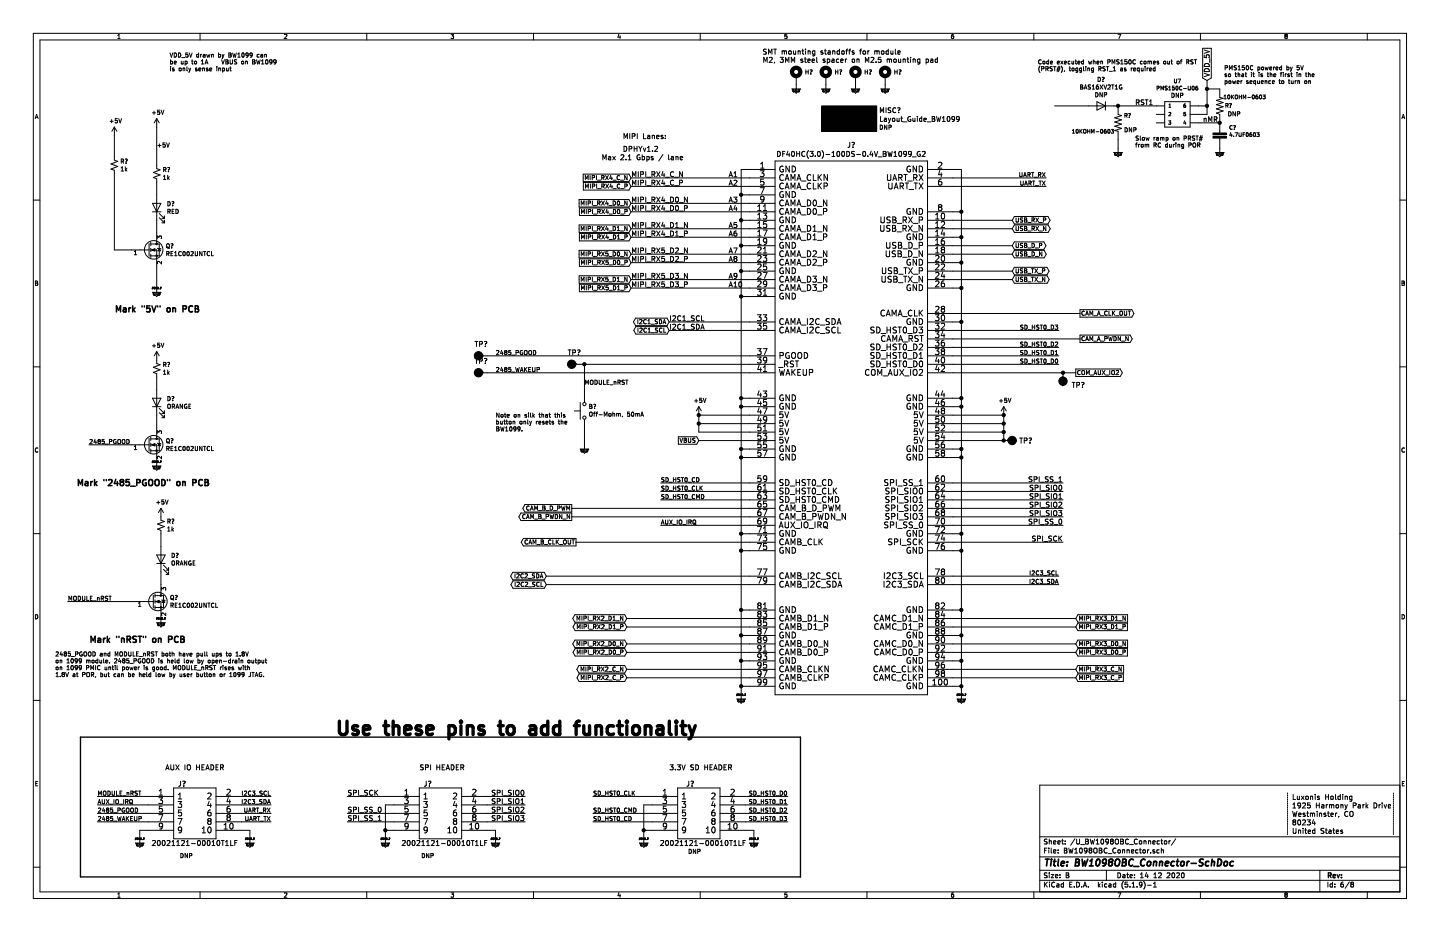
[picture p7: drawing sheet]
EESchema Schematic File Version 4
EELAYER 30 0
EELAYER END
$Descr B 17000 11000
encoding utf-8
Sheet 6 8
Title "BW1098OBC_Connector-SchDoc"
Date "14 12 2020"
Rev ""
Comp ""
Comment1 ""
Comment2 ""
Comment3 ""
Comment4 ""
$EndDescr
Wire Notes Line
	16450 9850 16450 9350
Text Notes 2000 850  0    50   ~ 0
VDD_5V drawn by BW1099 can \nbe up to 1A    VBUS on BW1099 \nis only sense input
$Comp
L Diode:BAS16W D?
U 1 1
P 13000 1250
F 0 "D?" H 13000 943 50  0000 C CNN
F 1 "BAS16XV2T1G" H 13000 1034 50  0000 C CNN
F 2 "" H 13000 1075 50  0001 C CNN
F 3 "" H 13000 1250 50  0001 C CNN
F 4 "DNP" H 13000 1125 50  0000 C CNN "Population"
	1    13000 1250
	-1   0    0    1   
$EndComp
Wire Wire Line
	12850 1250 12450 1250
Text Label 13400 1250 0    58   ~ 0
RST1
$Comp
L BW1098OBC_TopLevel-rescue:10KOHM-0603-1_10W-1%-SparkFun-Resistors R?
U 1 1
P 13200 1450
F 0 "R?" V 13113 1518 45  0000 L CNN
F 1 "10KOHM-0603" V 13300 900 45  0000 L CNN
F 2 "0603" H 13200 1600 20  0001 C CNN
F 3 "" H 13200 1450 60  0001 C CNN
F 4 "RES-00824" V 13284 1518 60  0001 L CNN "Field4"
F 5 "DNP" V 13284 1518 50  0000 L CNN "Population"
	1    13200 1450
	0    1    1    0   
$EndComp
Wire Wire Line
	13150 1250 13200 1250
Connection ~ 13200 1250
Wire Wire Line
	13200 1250 13650 1250
$Comp
L power:GND #GND_?
U 1 1
P 13200 1750
F 0 "#GND_?" H 13200 1750 20  0001 C CNN
F 1 "GND" H 13200 1680 30  0000 C CNN
F 2 "" H 13200 1750 70  0000 C CNN
F 3 "" H 13200 1750 70  0000 C CNN
	1    13200 1750
	1    0    0    -1  
$EndComp
$Comp
L power:GND #GND_?
U 1 1
P 14400 1750
F 0 "#GND_?" H 14400 1750 20  0001 C CNN
F 1 "GND" H 14400 1680 30  0000 C CNN
F 2 "" H 14400 1750 70  0000 C CNN
F 3 "" H 14400 1750 70  0000 C CNN
	1    14400 1750
	1    0    0    -1  
$EndComp
$Comp
L BW1098OBC_TopLevel-rescue:4.7UF0603-SparkFun-Capacitors C?
U 1 1
P 14400 1650
AR Path="/600874DE" Ref="C?"  Part="1" 
AR Path="/5FD7EFCD/600874DE" Ref="C?"  Part="1" 
F 0 "C?" H 14508 1795 45  0000 L CNN
F 1 "4.7UF0603" H 14508 1711 45  0000 L CNN
F 2 "0603" H 14400 1900 20  0001 C CNN
F 3 "" H 14400 1650 50  0001 C CNN
F 4 "CAP-08280" H 14508 1616 60  0001 L CNN "Field4"
	1    14400 1650
	1    0    0    -1  
$EndComp
Wire Wire Line
	14400 1450 14150 1450
$Comp
L BW1098OBC_TopLevel-rescue:PMS150C-U06-depthAI_sch U7
U 1 1
P 13900 1350
F 0 "U7" H 13900 1744 45  0000 C CNN
F 1 "PMS150C-U06" H 13900 1660 45  0000 C CNN
F 2 "" H 13900 1650 20  0001 C CNN
F 3 "" H 13900 1350 50  0001 C CNN
F 4 "DNP" H 13900 1573 50  0000 C CNN "Population"
	1    13900 1350
	1    0    0    -1  
$EndComp
Wire Wire Line
	13200 1750 13200 1650
Text Label 14200 1450 0    58   ~ 0
nMR
$Comp
L BW1098OBC_TopLevel-rescue:10KOHM-0603-1_10W-1%-SparkFun-Resistors R?
U 1 1
P 14400 1250
F 0 "R?" V 14400 1100 45  0000 L CNN
F 1 "10KOHM-0603" V 14500 700 45  0000 L CNN
F 2 "0603" H 14400 1400 20  0001 C CNN
F 3 "" H 14400 1250 60  0001 C CNN
F 4 "RES-00824" V 14484 1318 60  0001 L CNN "Field4"
F 5 "DNP" V 14300 1000 50  0000 L CNN "Population"
	1    14400 1250
	0    -1   -1   0   
$EndComp
Connection ~ 14400 1450
Text GLabel 14250 950  1    60   Input ~ 0
VDD_5V
Wire Wire Line
	14400 1050 14250 1050
Wire Wire Line
	14250 1050 14250 950 
Wire Wire Line
	14150 1350 14250 1350
Wire Wire Line
	14250 1350 14250 1250
Connection ~ 14250 1050
Wire Wire Line
	14150 1250 14250 1250
Connection ~ 14250 1250
Wire Wire Line
	14250 1250 14250 1050
Text Notes 14450 1000 0    50   ~ 0
PMS150C powered by 5V\nso that it is the first in the \npower sequence to turn on
Text Notes 13400 1750 0    50   ~ 0
Slow ramp on PRST# \nfrom RC during POR
Text Notes 12250 850  0    50   ~ 0
Code executed when PMS150C comes out of RST \n(PRST#), toggling RST_1 as required
Wire Notes Line
	15200 9850 15200 9350
Text Notes 15250 9850 0    60   ~ 0
United States
Text Notes 15250 9750 0    60   ~ 0
80234
Text Notes 15250 9650 0    60   ~ 0
Westminster, CO
Text Notes 15250 9550 0    60   ~ 0
1925 Harmony Park Drive
Text Notes 15250 9450 0    60   ~ 0
Luxonis Holding
$Comp
L power:GND #GND_?
U 1 1
P 11350 8200
AR Path="/5FD7EFCD/6032DF8D" Ref="#GND_?"  Part="1" 
AR Path="/5FF8D9B2/6032DF8D" Ref="#GND_?"  Part="1" 
F 0 "#GND_?" H 11350 8200 20  0000 C CNN
F 1 "GND" H 11350 8130 30  0000 C CNN
F 2 "" H 11350 8200 70  0000 C CNN
F 3 "" H 11350 8200 70  0000 C CNN
	1    11350 8200
	1    0    0    -1  
$EndComp
Text Notes 9000 750  0    60   ~ 0
SMT mounting standoffs for module\nM2, 3MM steel spacer on M2.5 mounting pad
$Comp
L power:GND #GND_?
U 1 1
P 6900 5250
AR Path="/5FD7EFCD/6032DF94" Ref="#GND_?"  Part="1" 
AR Path="/5FF8D9B2/6032DF94" Ref="#GND_?"  Part="1" 
F 0 "#GND_?" H 6900 5250 20  0001 C CNN
F 1 "GND" H 6900 5180 30  0000 C CNN
F 2 "" H 6900 5250 70  0000 C CNN
F 3 "" H 6900 5250 70  0000 C CNN
	1    6900 5250
	1    0    0    -1  
$EndComp
$Comp
L power:GND #GND_?
U 1 1
P 10450 1000
AR Path="/5FD7EFCD/6032DF9A" Ref="#GND_?"  Part="1" 
AR Path="/5FF8D9B2/6032DF9A" Ref="#GND_?"  Part="1" 
F 0 "#GND_?" H 10450 1000 20  0001 C CNN
F 1 "GND" H 10450 930 30  0000 C CNN
F 2 "" H 10450 1000 70  0000 C CNN
F 3 "" H 10450 1000 70  0000 C CNN
	1    10450 1000
	1    0    0    -1  
$EndComp
Text Label 12550 5700 2    60   ~ 0
SPI_SS_1
Text Label 12550 5800 2    60   ~ 0
SPI_SIO0
Text Label 12550 6200 2    60   ~ 0
SPI_SS_0
Text Label 12550 6400 2    60   ~ 0
SPI_SCK
Text Label 12550 5900 2    60   ~ 0
SPI_SIO1
Text Label 12550 6000 2    60   ~ 0
SPI_SIO2
Text Label 12550 6100 2    60   ~ 0
SPI_SIO3
$Comp
L power:GND #GND_?
U 1 1
P 2950 9900
AR Path="/5FD7EFCD/6032DFA7" Ref="#GND_?"  Part="1" 
AR Path="/5FF8D9B2/6032DFA7" Ref="#GND_?"  Part="1" 
F 0 "#GND_?" H 2950 9900 20  0000 C CNN
F 1 "GND" H 2950 9830 30  0000 C CNN
F 2 "" H 2950 9900 70  0000 C CNN
F 3 "" H 2950 9900 70  0000 C CNN
	1    2950 9900
	1    0    0    -1  
$EndComp
$Comp
L power:GND #GND_?
U 1 1
P 8750 8200
AR Path="/5FD7EFCD/6032DFAD" Ref="#GND_?"  Part="1" 
AR Path="/5FF8D9B2/6032DFAD" Ref="#GND_?"  Part="1" 
F 0 "#GND_?" H 8750 8200 20  0000 C CNN
F 1 "GND" H 8750 8130 30  0000 C CNN
F 2 "" H 8750 8200 70  0000 C CNN
F 3 "" H 8750 8200 70  0000 C CNN
	1    8750 8200
	1    0    0    -1  
$EndComp
Text Notes 1350 3700 0    72   ~ 14
Mark "5V" on PCB
Text Notes 900  5750 0    72   ~ 14
Mark "2485_PGOOD" on PCB
Text Notes 1050 7600 0    72   ~ 14
Mark "nRST" on PCB
$Comp
L power:GND #GND_?
U 1 1
P 1900 7300
AR Path="/5FD7EFCD/6032DFB6" Ref="#GND_?"  Part="1" 
AR Path="/5FF8D9B2/6032DFB6" Ref="#GND_?"  Part="1" 
F 0 "#GND_?" H 1900 7300 20  0000 C CNN
F 1 "GND" H 1900 7230 30  0000 C CNN
F 2 "" H 1900 7300 70  0000 C CNN
F 3 "" H 1900 7300 70  0000 C CNN
	1    1900 7300
	1    0    0    -1  
$EndComp
$Comp
L power:GND #GND_?
U 1 1
P 1650 9900
AR Path="/5FD7EFCD/6032DFBC" Ref="#GND_?"  Part="1" 
AR Path="/5FF8D9B2/6032DFBC" Ref="#GND_?"  Part="1" 
F 0 "#GND_?" H 1650 9900 20  0000 C CNN
F 1 "GND" H 1650 9830 30  0000 C CNN
F 2 "" H 1650 9900 70  0000 C CNN
F 3 "" H 1650 9900 70  0000 C CNN
	1    1650 9900
	1    0    0    -1  
$EndComp
$Comp
L power:GND #GND_?
U 1 1
P 4550 9900
AR Path="/5FD7EFCD/6032DFC2" Ref="#GND_?"  Part="1" 
AR Path="/5FF8D9B2/6032DFC2" Ref="#GND_?"  Part="1" 
F 0 "#GND_?" H 4550 9900 20  0000 C CNN
F 1 "GND" H 4550 9830 30  0000 C CNN
F 2 "" H 4550 9900 70  0000 C CNN
F 3 "" H 4550 9900 70  0000 C CNN
	1    4550 9900
	1    0    0    -1  
$EndComp
$Comp
L power:GND #GND_?
U 1 1
P 5850 9900
AR Path="/5FD7EFCD/6032DFC8" Ref="#GND_?"  Part="1" 
AR Path="/5FF8D9B2/6032DFC8" Ref="#GND_?"  Part="1" 
F 0 "#GND_?" H 5850 9900 20  0000 C CNN
F 1 "GND" H 5850 9830 30  0000 C CNN
F 2 "" H 5850 9900 70  0000 C CNN
F 3 "" H 5850 9900 70  0000 C CNN
	1    5850 9900
	1    0    0    -1  
$EndComp
$Comp
L power:GND #GND_?
U 1 1
P 7600 9900
AR Path="/5FD7EFCD/6032DFCE" Ref="#GND_?"  Part="1" 
AR Path="/5FF8D9B2/6032DFCE" Ref="#GND_?"  Part="1" 
F 0 "#GND_?" H 7600 9900 20  0000 C CNN
F 1 "GND" H 7600 9830 30  0000 C CNN
F 2 "" H 7600 9900 70  0000 C CNN
F 3 "" H 7600 9900 70  0000 C CNN
	1    7600 9900
	1    0    0    -1  
$EndComp
$Comp
L power:GND #GND_?
U 1 1
P 8900 9900
AR Path="/5FD7EFCD/6032DFD4" Ref="#GND_?"  Part="1" 
AR Path="/5FF8D9B2/6032DFD4" Ref="#GND_?"  Part="1" 
F 0 "#GND_?" H 8900 9900 20  0000 C CNN
F 1 "GND" H 8900 9830 30  0000 C CNN
F 2 "" H 8900 9900 70  0000 C CNN
F 3 "" H 8900 9900 70  0000 C CNN
	1    8900 9900
	1    0    0    -1  
$EndComp
Text Notes 1950 9100 0    60   ~ 0
AUX IO HEADER
Text Notes 4950 9100 0    60   ~ 0
SPI HEADER
Text Notes 7900 9100 0    60   ~ 0
3.3V SD HEADER
Wire Wire Line
	11850 5100 11250 5100
Wire Wire Line
	6450 6900 8850 6900
Wire Wire Line
	8850 6800 6450 6800
Wire Wire Line
	12350 2100 11250 2100
Wire Wire Line
	8250 5000 8850 5000
Wire Wire Line
	8250 5100 8250 5000
Wire Wire Line
	8850 5100 8250 5100
Wire Wire Line
	12350 2200 11250 2200
Wire Wire Line
	11850 4900 11850 5000
Wire Wire Line
	11250 4900 11850 4900
Wire Wire Line
	12500 4100 11250 4100
Wire Wire Line
	12500 3900 11250 3900
Wire Wire Line
	12500 4300 11250 4300
Wire Wire Line
	8850 5800 7800 5800
Wire Wire Line
	8850 5900 7800 5900
Wire Wire Line
	11350 2500 11250 2500
Wire Wire Line
	11350 2800 11250 2800
Wire Wire Line
	11350 3100 11250 3100
Wire Wire Line
	11350 3400 11250 3400
Wire Wire Line
	11350 3800 11250 3800
Wire Wire Line
	11350 4700 11250 4700
Wire Wire Line
	11350 4800 11250 4800
Wire Wire Line
	11350 5300 11250 5300
Wire Wire Line
	11350 5400 11250 5400
Wire Wire Line
	11350 6300 11250 6300
Wire Wire Line
	11350 6500 11250 6500
Wire Wire Line
	11350 7200 11250 7200
Wire Wire Line
	11350 7500 11250 7500
Wire Wire Line
	11350 7800 11250 7800
Wire Wire Line
	11350 8100 11250 8100
Wire Wire Line
	8750 8100 8850 8100
Wire Wire Line
	8850 7800 8750 7800
Wire Wire Line
	8850 7500 8750 7500
Wire Wire Line
	8850 7200 8750 7200
Wire Wire Line
	8850 6500 8750 6500
Wire Wire Line
	8850 6300 8750 6300
Wire Wire Line
	8850 5400 8750 5400
Wire Wire Line
	8850 5300 8750 5300
Wire Wire Line
	8850 4800 8750 4800
Wire Wire Line
	8850 4700 8750 4700
Wire Wire Line
	8850 3500 8750 3500
Wire Wire Line
	8850 3200 8750 3200
Wire Wire Line
	8850 2900 8750 2900
Wire Wire Line
	8850 2600 8750 2600
Wire Wire Line
	8850 2300 8750 2300
Wire Wire Line
	8250 4900 8250 5000
Wire Wire Line
	8750 2000 8850 2000
Wire Wire Line
	8750 2300 8750 2000
Wire Wire Line
	8750 2600 8750 2300
Wire Wire Line
	8750 2900 8750 2600
Wire Wire Line
	8750 3200 8750 2900
Wire Wire Line
	8750 3500 8750 3200
Wire Wire Line
	8750 4700 8750 3500
Wire Wire Line
	8750 4800 8750 4700
Wire Wire Line
	8750 5300 8750 4800
Wire Wire Line
	8750 5400 8750 5300
Wire Wire Line
	8750 6300 8750 5400
Wire Wire Line
	8750 6500 8750 6300
Wire Wire Line
	8750 7200 8750 6500
Wire Wire Line
	8750 7500 8750 7200
Wire Wire Line
	8750 7800 8750 7500
Wire Wire Line
	8750 8100 8750 7800
Wire Wire Line
	8750 8200 8750 8100
Wire Wire Line
	8850 4200 5750 4200
Wire Wire Line
	6900 4300 6850 4300
Wire Wire Line
	8850 4300 6900 4300
Wire Wire Line
	1150 9700 1750 9700
Wire Wire Line
	1150 9600 1750 9600
Wire Wire Line
	12500 6800 11250 6800
Wire Wire Line
	12500 6900 11250 6900
Wire Wire Line
	8850 5700 7800 5700
Wire Wire Line
	11850 5200 11250 5200
Wire Wire Line
	11850 5100 11850 5200
Wire Wire Line
	11850 5000 11850 5100
Wire Wire Line
	11250 5000 11850 5000
Wire Wire Line
	11350 2000 11250 2000
Wire Wire Line
	11350 2500 11350 2000
Wire Wire Line
	11350 2800 11350 2500
Wire Wire Line
	11350 3100 11350 2800
Wire Wire Line
	11350 3400 11350 3100
Wire Wire Line
	11350 3800 11350 3400
Wire Wire Line
	11350 4700 11350 3800
Wire Wire Line
	11350 4800 11350 4700
Wire Wire Line
	11350 5300 11350 4800
Wire Wire Line
	11350 5400 11350 5300
Wire Wire Line
	11350 6300 11350 5400
Wire Wire Line
	11350 6500 11350 6300
Wire Wire Line
	11350 7200 11350 6500
Wire Wire Line
	11350 7500 11350 7200
Wire Wire Line
	11350 7800 11350 7500
Wire Wire Line
	11350 8100 11350 7800
Wire Wire Line
	11350 8200 11350 8100
Wire Wire Line
	12500 4200 11250 4200
Wire Wire Line
	8850 6200 7800 6200
Wire Wire Line
	1750 9500 1150 9500
Wire Wire Line
	1750 9400 1150 9400
Wire Wire Line
	2950 9800 2950 9900
Wire Wire Line
	2850 9800 2950 9800
Wire Wire Line
	1350 2950 1550 2950
Wire Wire Line
	1350 2050 1350 2950
Wire Wire Line
	1650 9800 1650 9900
Wire Wire Line
	1750 9800 1650 9800
Wire Wire Line
	4550 9800 4550 9900
Wire Wire Line
	4650 9800 4550 9800
Wire Wire Line
	5850 9800 5850 9900
Wire Wire Line
	5750 9800 5850 9800
Wire Wire Line
	4550 9500 4550 9800
Wire Wire Line
	4650 9500 4550 9500
Wire Wire Line
	7600 9800 7600 9900
Wire Wire Line
	7700 9800 7600 9800
Wire Wire Line
	7600 9500 7600 9800
Wire Wire Line
	7700 9500 7600 9500
Wire Wire Line
	8900 9800 8900 9900
Wire Wire Line
	8800 9800 8900 9800
Wire Wire Line
	5750 4400 8850 4400
Connection ~ 6900 4300
Connection ~ 8250 5000
Connection ~ 4550 9800
Connection ~ 8750 8100
Connection ~ 8750 7800
Connection ~ 8750 7500
Connection ~ 8750 7200
Connection ~ 8750 6500
Connection ~ 8750 6300
Connection ~ 8750 5400
Connection ~ 8750 5300
Connection ~ 8750 4800
Connection ~ 8750 4700
Connection ~ 8750 3500
Connection ~ 8750 3200
Connection ~ 8750 2900
Connection ~ 8750 2600
Connection ~ 8750 2300
Connection ~ 11350 8100
Connection ~ 11350 7800
Connection ~ 11350 7500
Connection ~ 11350 7200
Connection ~ 11350 6500
Connection ~ 11350 6300
Connection ~ 11350 5400
Connection ~ 11350 5300
Connection ~ 11350 4800
Connection ~ 11350 4700
Connection ~ 11350 3800
Connection ~ 11350 3400
Connection ~ 11350 3100
Connection ~ 11350 2800
Connection ~ 11350 2500
Connection ~ 7600 9800
Connection ~ 11850 5100
Connection ~ 11850 5000
$Comp
L Mechanical:MountingHole_Pad H?
U 1 1
P 10100 900
AR Path="/5FD7EFCD/6032E074" Ref="H?"  Part="1" 
AR Path="/5FF8D9B2/6032E074" Ref="H?"  Part="1" 
F 0 "H?" H 10200 949 50  0000 L CNN
F 1 "MountingHole_Pad" H 10300 850 50  0001 L CNN
F 2 "Mounting_Wuerth:Mounting_Wuerth_WA-SMSI-M2_H3mm_9774030243" H 10100 900 50  0001 C CNN
F 3 "~" H 10100 900 50  0001 C CNN
	1    10100 900 
	1    0    0    -1  
$EndComp
$Comp
L power:GND #GND_?
U 1 1
P 10100 1000
AR Path="/5FD7EFCD/6032E07A" Ref="#GND_?"  Part="1" 
AR Path="/5FF8D9B2/6032E07A" Ref="#GND_?"  Part="1" 
F 0 "#GND_?" H 10100 1000 20  0001 C CNN
F 1 "GND" H 10100 930 30  0000 C CNN
F 2 "" H 10100 1000 70  0000 C CNN
F 3 "" H 10100 1000 70  0000 C CNN
	1    10100 1000
	1    0    0    -1  
$EndComp
$Comp
L power:GND #GND_?
U 1 1
P 9750 1000
AR Path="/5FD7EFCD/6032E080" Ref="#GND_?"  Part="1" 
AR Path="/5FF8D9B2/6032E080" Ref="#GND_?"  Part="1" 
F 0 "#GND_?" H 9750 1000 20  0001 C CNN
F 1 "GND" H 9750 930 30  0000 C CNN
F 2 "" H 9750 1000 70  0000 C CNN
F 3 "" H 9750 1000 70  0000 C CNN
	1    9750 1000
	1    0    0    -1  
$EndComp
$Comp
L power:GND #GND_?
U 1 1
P 9400 1000
AR Path="/5FD7EFCD/6032E086" Ref="#GND_?"  Part="1" 
AR Path="/5FF8D9B2/6032E086" Ref="#GND_?"  Part="1" 
F 0 "#GND_?" H 9400 1000 20  0001 C CNN
F 1 "GND" H 9400 930 30  0000 C CNN
F 2 "" H 9400 1000 70  0000 C CNN
F 3 "" H 9400 1000 70  0000 C CNN
	1    9400 1000
	1    0    0    -1  
$EndComp
$Comp
L Mechanical:MountingHole_Pad H?
U 1 1
P 9750 900
AR Path="/5FD7EFCD/6032E08C" Ref="H?"  Part="1" 
AR Path="/5FF8D9B2/6032E08C" Ref="H?"  Part="1" 
F 0 "H?" H 9850 949 50  0000 L CNN
F 1 "MountingHole_Pad" H 9950 850 50  0001 L CNN
F 2 "Mounting_Wuerth:Mounting_Wuerth_WA-SMSI-M2_H3mm_9774030243" H 9750 900 50  0001 C CNN
F 3 "~" H 9750 900 50  0001 C CNN
	1    9750 900 
	1    0    0    -1  
$EndComp
$Comp
L Mechanical:MountingHole_Pad H?
U 1 1
P 9400 900
AR Path="/5FD7EFCD/6032E092" Ref="H?"  Part="1" 
AR Path="/5FF8D9B2/6032E092" Ref="H?"  Part="1" 
F 0 "H?" H 9500 949 50  0000 L CNN
F 1 "MountingHole_Pad" H 9600 850 50  0001 L CNN
F 2 "Mounting_Wuerth:Mounting_Wuerth_WA-SMSI-M2_H3mm_9774030243" H 9400 900 50  0001 C CNN
F 3 "~" H 9400 900 50  0001 C CNN
	1    9400 900 
	1    0    0    -1  
$EndComp
$Comp
L Mechanical:MountingHole_Pad H?
U 1 1
P 10450 900
AR Path="/5FD7EFCD/6032E098" Ref="H?"  Part="1" 
AR Path="/5FF8D9B2/6032E098" Ref="H?"  Part="1" 
F 0 "H?" H 10550 949 50  0000 L CNN
F 1 "MountingHole_Pad" H 10650 850 50  0001 L CNN
F 2 "Mounting_Wuerth:Mounting_Wuerth_WA-SMSI-M2_H3mm_9774030243" H 10450 900 50  0001 C CNN
F 3 "~" H 10450 900 50  0001 C CNN
	1    10450 900 
	1    0    0    -1  
$EndComp
$Comp
L Switch:SW_MEC_5G B?
U 1 1
P 6900 4850
AR Path="/5FD7EFCD/6032E09E" Ref="B?"  Part="1" 
AR Path="/5FF8D9B2/6032E09E" Ref="B?"  Part="1" 
F 0 "B?" V 6946 4802 50  0000 R CNN
F 1 "Off-Mohm, 50mA" V 6855 4802 50  0000 R CNN
F 2 "Luxonis_Kicad_Master:DTSM32NVTR" H 6900 5050 50  0001 C CNN
F 3 "http://www.apem.com/int/index.php?controller=attachment&id_attachment=488" H 6900 5050 50  0001 C CNN
	1    6900 4850
	0    -1   -1   0   
$EndComp
Wire Wire Line
	6900 4300 6900 4650
Wire Wire Line
	6900 5050 6900 5250
Text Notes 5850 5100 0    50   ~ 0
Note on silk that this \nbutton only resets the \nBW1099.
$Comp
L BW1098ABC-rescue:TEST_POINT-depthAI_sch TP?
U 1 1
P 5750 4200
AR Path="/5FD7EFCD/6032E0A7" Ref="TP?"  Part="1" 
AR Path="/5FF8D9B2/6032E0A7" Ref="TP?"  Part="1" 
F 0 "TP?" V 5883 4268 60  0000 C CNN
F 1 "TEST_POINT" H 5830 4215 60  0001 L CNN
F 2 "TestPoint:TestPoint_Loop_D1.80mm_Drill1.0mm_Beaded" H 5750 4200 60  0001 C CNN
F 3 "" H 5750 4200 60  0000 C CNN
	1    5750 4200
	0    -1   -1   0   
$EndComp
$Comp
L BW1098ABC-rescue:TEST_POINT-depthAI_sch TP?
U 1 1
P 5750 4400
AR Path="/5FD7EFCD/6032E0AD" Ref="TP?"  Part="1" 
AR Path="/5FF8D9B2/6032E0AD" Ref="TP?"  Part="1" 
F 0 "TP?" V 5883 4468 60  0000 C CNN
F 1 "TEST_POINT" H 5830 4415 60  0001 L CNN
F 2 "TestPoint:TestPoint_Loop_D1.80mm_Drill1.0mm_Beaded" H 5750 4400 60  0001 C CNN
F 3 "" H 5750 4400 60  0000 C CNN
	1    5750 4400
	0    -1   -1   0   
$EndComp
$Comp
L BW1098ABC-rescue:TEST_POINT-depthAI_sch TP?
U 1 1
P 6850 4300
AR Path="/5FD7EFCD/6032E0B3" Ref="TP?"  Part="1" 
AR Path="/5FF8D9B2/6032E0B3" Ref="TP?"  Part="1" 
F 0 "TP?" V 6983 4368 60  0000 C CNN
F 1 "TEST_POINT" H 6930 4315 60  0001 L CNN
F 2 "TestPoint:TestPoint_Loop_D1.80mm_Drill1.0mm_Beaded" H 6850 4300 60  0001 C CNN
F 3 "" H 6850 4300 60  0000 C CNN
	1    6850 4300
	0    -1   -1   0   
$EndComp
$Comp
L BW1098ABC-rescue:TEST_POINT-depthAI_sch TP?
U 1 1
P 11850 5200
AR Path="/5FD7EFCD/6032E0B9" Ref="TP?"  Part="1" 
AR Path="/5FF8D9B2/6032E0B9" Ref="TP?"  Part="1" 
F 0 "TP?" V 11850 5380 60  0000 L CNN
F 1 "TEST_POINT" H 11930 5215 60  0001 L CNN
F 2 "TestPoint:TestPoint_Loop_D1.80mm_Drill1.0mm_Beaded" H 11850 5200 60  0001 C CNN
F 3 "" H 11850 5200 60  0000 C CNN
	1    11850 5200
	0    1    1    0   
$EndComp
Text Notes 650  8000 0    50   ~ 0
2485_PGOOD and MODULE_nRST both have pull ups to 1.8V \non 1099 module. 2485_PGOOD is held low by open-drain output \non 1099 PMIC until power is good. MODULE_nRST rises with \n1.8V at POR, but can be held low by user button or 1099 JTAG.
$Comp
L BW1098ABC-rescue:20021121-00010T1LF-depthAI_sch J?
U 1 1
P 1750 9400
AR Path="/6032E0C1" Ref="J?"  Part="1" 
AR Path="/5FD7EFCD/6032E0C1" Ref="J?"  Part="1" 
AR Path="/5FF8D9B2/6032E0C1" Ref="J?"  Part="1" 
F 0 "J?" H 2150 9550 60  0000 C CNN
F 1 "20021121-00010T1LF" H 2300 8850 60  0000 C CNN
F 2 "" H 1750 9400 60  0001 C CNN
F 3 "" H 1750 9400 60  0000 C CNN
F 4 "DNP" H 2200 8700 50  0000 C CNN "Populated"
	1    1750 9400
	1    0    0    -1  
$EndComp
$Comp
L BW1098ABC-rescue:20021121-00010T1LF-depthAI_sch J?
U 1 1
P 4650 9400
AR Path="/6032E0C8" Ref="J?"  Part="1" 
AR Path="/5FD7EFCD/6032E0C8" Ref="J?"  Part="1" 
AR Path="/5FF8D9B2/6032E0C8" Ref="J?"  Part="1" 
F 0 "J?" H 5050 9550 60  0000 C CNN
F 1 "20021121-00010T1LF" H 5250 8850 60  0000 C CNN
F 2 "" H 4650 9400 60  0001 C CNN
F 3 "" H 4650 9400 60  0000 C CNN
F 4 "DNP" H 5050 8700 50  0000 C CNN "Populated"
	1    4650 9400
	1    0    0    -1  
$EndComp
$Comp
L BW1098ABC-rescue:20021121-00010T1LF-depthAI_sch J?
U 1 1
P 7700 9400
AR Path="/6032E0CF" Ref="J?"  Part="1" 
AR Path="/5FD7EFCD/6032E0CF" Ref="J?"  Part="1" 
AR Path="/5FF8D9B2/6032E0CF" Ref="J?"  Part="1" 
F 0 "J?" H 8150 9550 60  0000 C CNN
F 1 "20021121-00010T1LF" H 8300 8850 60  0000 C CNN
F 2 "" H 7700 9400 60  0001 C CNN
F 3 "" H 7700 9400 60  0000 C CNN
F 4 "DNP" H 8200 8750 50  0000 C CNN "Population"
	1    7700 9400
	1    0    0    -1  
$EndComp
$Comp
L Device:LED D?
U 1 1
P 1900 6600
AR Path="/5FD7EFCD/6032E0D5" Ref="D?"  Part="1" 
AR Path="/5FF8D9B2/6032E0D5" Ref="D?"  Part="1" 
F 0 "D?" V 1939 6482 50  0000 R CNN
F 1 "ORANGE" V 1848 6482 50  0000 R CNN
F 2 "Diode_SMD:D_0603_1608Metric" H 1900 6600 50  0001 C CNN
F 3 "~" H 1900 6600 50  0001 C CNN
	1    1900 6600
	0    -1   -1   0   
$EndComp
$Comp
L Device:R_Small_US R?
U 1 1
P 1900 6200
AR Path="/5FD7EFCD/6032E0DB" Ref="R?"  Part="1" 
AR Path="/5FF8D9B2/6032E0DB" Ref="R?"  Part="1" 
F 0 "R?" H 1968 6246 50  0000 L CNN
F 1 "1k " H 1968 6155 50  0000 L CNN
F 2 "Resistor_SMD:R_0402_1005Metric" H 1900 6200 50  0001 C CNN
F 3 "~" H 1900 6200 50  0001 C CNN
	1    1900 6200
	1    0    0    -1  
$EndComp
Wire Wire Line
	1900 6300 1900 6450
$Comp
L Device:Q_NMOS_GSD Q?
U 1 1
P 1800 7100
AR Path="/5FD7EFCD/6032E0E2" Ref="Q?"  Part="1" 
AR Path="/5FF8D9B2/6032E0E2" Ref="Q?"  Part="1" 
F 0 "Q?" H 2005 7146 50  0000 L CNN
F 1 "RE1C002UNTCL" H 2005 7055 50  0000 L CNN
F 2 "" H 2000 7200 50  0001 C CNN
F 3 "~" H 1800 7100 50  0001 C CNN
	1    1800 7100
	1    0    0    -1  
$EndComp
Wire Wire Line
	1900 6900 1900 6750
$Comp
L power:GND #GND_?
U 1 1
P 1850 5450
AR Path="/5FD7EFCD/6032E0E9" Ref="#GND_?"  Part="1" 
AR Path="/5FF8D9B2/6032E0E9" Ref="#GND_?"  Part="1" 
F 0 "#GND_?" H 1850 5450 20  0000 C CNN
F 1 "GND" H 1850 5380 30  0000 C CNN
F 2 "" H 1850 5450 70  0000 C CNN
F 3 "" H 1850 5450 70  0000 C CNN
	1    1850 5450
	1    0    0    -1  
$EndComp
$Comp
L Device:LED D?
U 1 1
P 1850 4750
AR Path="/5FD7EFCD/6032E0EF" Ref="D?"  Part="1" 
AR Path="/5FF8D9B2/6032E0EF" Ref="D?"  Part="1" 
F 0 "D?" V 1889 4632 50  0000 R CNN
F 1 "ORANGE" V 1798 4632 50  0000 R CNN
F 2 "Diode_SMD:D_0603_1608Metric" H 1850 4750 50  0001 C CNN
F 3 "~" H 1850 4750 50  0001 C CNN
	1    1850 4750
	0    -1   -1   0   
$EndComp
$Comp
L Device:R_Small_US R?
U 1 1
P 1850 4350
AR Path="/5FD7EFCD/6032E0F5" Ref="R?"  Part="1" 
AR Path="/5FF8D9B2/6032E0F5" Ref="R?"  Part="1" 
F 0 "R?" H 1918 4396 50  0000 L CNN
F 1 "1k" H 1918 4305 50  0000 L CNN
F 2 "Resistor_SMD:R_0402_1005Metric" H 1850 4350 50  0001 C CNN
F 3 "~" H 1850 4350 50  0001 C CNN
	1    1850 4350
	1    0    0    -1  
$EndComp
Wire Wire Line
	1850 4450 1850 4600
$Comp
L Device:Q_NMOS_GSD Q?
U 1 1
P 1750 5250
AR Path="/5FD7EFCD/6032E0FC" Ref="Q?"  Part="1" 
AR Path="/5FF8D9B2/6032E0FC" Ref="Q?"  Part="1" 
F 0 "Q?" H 1955 5296 50  0000 L CNN
F 1 "RE1C002UNTCL" H 1955 5205 50  0000 L CNN
F 2 "" H 1950 5350 50  0001 C CNN
F 3 "~" H 1750 5250 50  0001 C CNN
	1    1750 5250
	1    0    0    -1  
$EndComp
Wire Wire Line
	1850 5050 1850 4900
$Comp
L power:GND #GND_?
U 1 1
P 1850 3400
AR Path="/5FD7EFCD/6032E103" Ref="#GND_?"  Part="1" 
AR Path="/5FF8D9B2/6032E103" Ref="#GND_?"  Part="1" 
F 0 "#GND_?" H 1850 3400 20  0000 C CNN
F 1 "GND" H 1850 3330 30  0000 C CNN
F 2 "" H 1850 3400 70  0000 C CNN
F 3 "" H 1850 3400 70  0000 C CNN
	1    1850 3400
	1    0    0    -1  
$EndComp
$Comp
L Device:LED D?
U 1 1
P 1850 2450
AR Path="/5FD7EFCD/6032E109" Ref="D?"  Part="1" 
AR Path="/5FF8D9B2/6032E109" Ref="D?"  Part="1" 
F 0 "D?" V 1889 2332 50  0000 R CNN
F 1 "RED" V 1798 2332 50  0000 R CNN
F 2 "Diode_SMD:D_0603_1608Metric" H 1850 2450 50  0001 C CNN
F 3 "~" H 1850 2450 50  0001 C CNN
	1    1850 2450
	0    -1   -1   0   
$EndComp
$Comp
L Device:R_Small_US R?
U 1 1
P 1850 2050
AR Path="/5FD7EFCD/6032E10F" Ref="R?"  Part="1" 
AR Path="/5FF8D9B2/6032E10F" Ref="R?"  Part="1" 
F 0 "R?" H 1918 2096 50  0000 L CNN
F 1 "1k" H 1918 2005 50  0000 L CNN
F 2 "Resistor_SMD:R_0402_1005Metric" H 1850 2050 50  0001 C CNN
F 3 "~" H 1850 2050 50  0001 C CNN
	1    1850 2050
	1    0    0    -1  
$EndComp
Wire Wire Line
	1850 2150 1850 2300
$Comp
L Device:Q_NMOS_GSD Q?
U 1 1
P 1750 2950
AR Path="/5FD7EFCD/6032E116" Ref="Q?"  Part="1" 
AR Path="/5FF8D9B2/6032E116" Ref="Q?"  Part="1" 
F 0 "Q?" H 1955 2996 50  0000 L CNN
F 1 "RE1C002UNTCL" H 1955 2905 50  0000 L CNN
F 2 "" H 1950 3050 50  0001 C CNN
F 3 "~" H 1750 2950 50  0001 C CNN
	1    1750 2950
	1    0    0    -1  
$EndComp
Wire Wire Line
	1850 3400 1850 3150
Wire Wire Line
	1850 2750 1850 2600
$Comp
L Device:R_Small_US R?
U 1 1
P 1350 1950
AR Path="/5FD7EFCD/6032E11E" Ref="R?"  Part="1" 
AR Path="/5FF8D9B2/6032E11E" Ref="R?"  Part="1" 
F 0 "R?" H 1418 1996 50  0000 L CNN
F 1 "1k" H 1418 1905 50  0000 L CNN
F 2 "Resistor_SMD:R_0402_1005Metric" H 1350 1950 50  0001 C CNN
F 3 "~" H 1350 1950 50  0001 C CNN
	1    1350 1950
	1    0    0    -1  
$EndComp
$Comp
L BW1098ABC-rescue:DF40HC(3.0)-100DS-0.4V_BW1099_G2-depthAI_sch J?
U 1 1
P 8850 2000
AR Path="/5FD7EFCD/6032E124" Ref="J?"  Part="1" 
AR Path="/5FF8D9B2/6032E124" Ref="J?"  Part="1" 
F 0 "J?" H 10050 2289 60  0000 C CNN
F 1 "DF40HC(3.0)-100DS-0.4V_BW1099_G2" H 10050 2183 60  0000 C CNN
F 2 "Luxonis_Kicad_Master:DF40HC(3.0)-100DS-0.4V(58)" H 8850 2000 60  0001 C CNN
F 3 "https://www.hirose.com/product/document?clcode=CL0684-4003-3-51&productname=DF40C-60DP-0.4V(51)&series=DF40&documenttype=Catalog&lang=en&documentid=D31649_en" H 8850 2000 60  0001 C CNN
	1    8850 2000
	1    0    0    -1  
$EndComp
$Comp
L BW1098ABC-rescue:TEST_POINT-depthAI_sch TP?
U 1 1
P 12550 4400
AR Path="/5FD7EFCD/6032E12A" Ref="TP?"  Part="1" 
AR Path="/5FF8D9B2/6032E12A" Ref="TP?"  Part="1" 
F 0 "TP?" H 12450 4550 60  0000 R CNN
F 1 "TEST_POINT" H 12630 4415 60  0001 L CNN
F 2 "TestPoint:TestPoint_Loop_D1.80mm_Drill1.0mm_Beaded" H 12550 4400 60  0001 C CNN
F 3 "" H 12550 4400 60  0000 C CNN
	1    12550 4400
	-1   0    0    1   
$EndComp
Wire Wire Line
	11250 4400 12550 4400
Connection ~ 11850 5200
Connection ~ 12550 4400
Wire Wire Line
	12550 4400 12700 4400
$Comp
L BW1098ABC-rescue:Layout_Guide_BW1099-DEPTH MISC?
U 1 1
P 10100 1400
AR Path="/5FF8D9B2/6032E135" Ref="MISC?"  Part="1" 
AR Path="/5FD7EFCD/6032E135" Ref="MISC?"  Part="1" 
F 0 "MISC?" H 10378 1497 58  0000 L CNN
F 1 "Layout_Guide_BW1099" H 10378 1394 58  0000 L CNN
F 2 "Luxonis_Kicad_Master:BW1099_Layout_Guide" H 9800 1800 58  0001 C CNN
F 3 "" H 9800 1800 58  0001 C CNN
F 4 "DNP" H 10378 1297 50  0000 L CNN "Population"
	1    10100 1400
	1    0    0    -1  
$EndComp
Text Label 7450 2100 0    60   ~ 0
MIPI_RX4_C_N
Text Label 7450 2200 0    60   ~ 0
MIPI_RX4_C_P
Text Label 7450 2400 0    60   ~ 0
MIPI_RX4_D0_N
Text Label 7450 2500 0    60   ~ 0
MIPI_RX4_D0_P
Text Label 7450 2700 0    60   ~ 0
MIPI_RX4_D1_N
Text Label 7450 2800 0    60   ~ 0
MIPI_RX4_D1_P
Text Label 7450 3000 0    60   ~ 0
MIPI_RX5_D2_N
Text Label 7450 3100 0    60   ~ 0
MIPI_RX5_D2_P
Text Label 7450 3300 0    60   ~ 0
MIPI_RX5_D3_N
Text Label 7450 3400 0    60   ~ 0
MIPI_RX5_D3_P
Wire Wire Line
	12750 3700 11250 3700
Wire Wire Line
	11250 4000 12750 4000
Text Label 7900 3800 0    60   ~ 0
I2C1_SCL
Text Label 7900 3900 0    60   ~ 0
I2C1_SDA
Wire Wire Line
	8850 3400 7450 3400
Wire Wire Line
	7450 3300 8850 3300
Wire Wire Line
	8850 3100 7450 3100
Wire Wire Line
	7450 3000 8850 3000
Wire Wire Line
	8850 2800 7450 2800
Wire Wire Line
	7450 2700 8850 2700
Wire Wire Line
	8850 2500 7450 2500
Wire Wire Line
	7450 2400 8850 2400
Wire Wire Line
	8850 2200 7450 2200
Wire Wire Line
	7450 2100 8850 2100
Wire Wire Line
	8850 3800 7900 3800
Wire Wire Line
	7900 3900 8850 3900
Text Label 1850 1750 0    50   ~ 0
+5V
$Comp
L power:+5V #PWR?
U 1 1
P 1850 1500
AR Path="/5FF8D9B2/6032E156" Ref="#PWR?"  Part="1" 
AR Path="/5FD7EFCD/6032E156" Ref="#PWR?"  Part="1" 
F 0 "#PWR?" H 1850 1350 50  0001 C CNN
F 1 "+5V" H 1865 1673 50  0000 C CNN
F 2 "" H 1850 1500 50  0001 C CNN
F 3 "" H 1850 1500 50  0001 C CNN
	1    1850 1500
	1    0    0    -1  
$EndComp
Wire Wire Line
	1850 1500 1850 1950
$Comp
L power:+5V #PWR?
U 1 1
P 1350 1600
AR Path="/5FF8D9B2/6032E15D" Ref="#PWR?"  Part="1" 
AR Path="/5FD7EFCD/6032E15D" Ref="#PWR?"  Part="1" 
F 0 "#PWR?" H 1350 1450 50  0001 C CNN
F 1 "+5V" H 1365 1773 50  0000 C CNN
F 2 "" H 1350 1600 50  0001 C CNN
F 3 "" H 1350 1600 50  0001 C CNN
	1    1350 1600
	1    0    0    -1  
$EndComp
Wire Wire Line
	1350 1600 1350 1850
$Comp
L power:+5V #PWR?
U 1 1
P 1850 4250
AR Path="/5FF8D9B2/6032E164" Ref="#PWR?"  Part="1" 
AR Path="/5FD7EFCD/6032E164" Ref="#PWR?"  Part="1" 
F 0 "#PWR?" H 1850 4100 50  0001 C CNN
F 1 "+5V" H 1865 4423 50  0000 C CNN
F 2 "" H 1850 4250 50  0001 C CNN
F 3 "" H 1850 4250 50  0001 C CNN
	1    1850 4250
	1    0    0    -1  
$EndComp
$Comp
L power:+5V #PWR?
U 1 1
P 1900 6100
AR Path="/5FF8D9B2/6032E16A" Ref="#PWR?"  Part="1" 
AR Path="/5FD7EFCD/6032E16A" Ref="#PWR?"  Part="1" 
F 0 "#PWR?" H 1900 5950 50  0001 C CNN
F 1 "+5V" H 1915 6273 50  0000 C CNN
F 2 "" H 1900 6100 50  0001 C CNN
F 3 "" H 1900 6100 50  0001 C CNN
	1    1900 6100
	1    0    0    -1  
$EndComp
Text Label 1150 9400 0    50   ~ 0
MODULE_nRST
Text Label 1150 9500 0    50   ~ 0
AUX_IO_IRQ
Text Label 1150 9600 0    50   ~ 0
2485_PGOOD
Text Label 1150 9700 0    50   ~ 0
2485_WAKEUP
Wire Wire Line
	2850 9400 3200 9400
Wire Wire Line
	3200 9500 2850 9500
Text Label 3200 9400 2    50   ~ 0
I2C3_SCL
Text Label 3200 9500 2    50   ~ 0
I2C3_SDA
Text Label 3200 9600 2    50   ~ 0
UART_RX
Text Label 3200 9700 2    50   ~ 0
UART_TX
Wire Wire Line
	2850 9600 3200 9600
Wire Wire Line
	2850 9700 3200 9700
Text Label 12500 3900 2    50   ~ 0
SD_HST0_D3
Text Label 12500 4100 2    50   ~ 0
SD_HST0_D2
Text Label 12500 4200 2    50   ~ 0
SD_HST0_D1
Text Label 12500 4300 2    50   ~ 0
SD_HST0_D0
Wire Wire Line
	11250 5900 12550 5900
Wire Wire Line
	11250 5800 12550 5800
Wire Wire Line
	11250 5700 12550 5700
Wire Wire Line
	12550 6000 11250 6000
Wire Wire Line
	12550 6100 11250 6100
Wire Wire Line
	12550 6200 11250 6200
Wire Wire Line
	12550 6400 11250 6400
Text Label 12500 6800 2    50   ~ 0
I2C3_SCL
Text Label 12500 6900 2    50   ~ 0
I2C3_SDA
Wire Wire Line
	11250 7300 12700 7300
Wire Wire Line
	11250 7400 12700 7400
Wire Wire Line
	11250 7600 12700 7600
Wire Wire Line
	12700 7700 11250 7700
Wire Wire Line
	11250 7900 12700 7900
Wire Wire Line
	12700 8000 11250 8000
Wire Wire Line
	6800 6400 8850 6400
Text Label 7800 5700 0    50   ~ 0
SD_HST0_CD
Text Label 7800 5800 0    50   ~ 0
SD_HST0_CLK
Text Label 7800 5900 0    50   ~ 0
SD_HST0_CMD
Text Label 7800 6200 0    50   ~ 0
AUX_IO_IRQ
$Comp
L power:+5V #PWR?
U 1 1
P 8250 4900
AR Path="/5FF8D9B2/6032E194" Ref="#PWR?"  Part="1" 
AR Path="/5FD7EFCD/6032E194" Ref="#PWR?"  Part="1" 
F 0 "#PWR?" H 8250 4750 50  0001 C CNN
F 1 "+5V" H 8265 5073 50  0000 C CNN
F 2 "" H 8250 4900 50  0001 C CNN
F 3 "" H 8250 4900 50  0001 C CNN
	1    8250 4900
	1    0    0    -1  
$EndComp
Connection ~ 8250 4900
Wire Wire Line
	8250 4900 8850 4900
$Comp
L power:+5V #PWR?
U 1 1
P 11850 4900
AR Path="/5FF8D9B2/6032E19C" Ref="#PWR?"  Part="1" 
AR Path="/5FD7EFCD/6032E19C" Ref="#PWR?"  Part="1" 
F 0 "#PWR?" H 11850 4750 50  0001 C CNN
F 1 "+5V" H 11865 5073 50  0000 C CNN
F 2 "" H 11850 4900 50  0001 C CNN
F 3 "" H 11850 4900 50  0001 C CNN
	1    11850 4900
	1    0    0    -1  
$EndComp
Connection ~ 11850 4900
Text Label 7000 9400 0    50   ~ 0
SD_HST0_CLK
Text Label 7000 9600 0    50   ~ 0
SD_HST0_CMD
Text Label 7000 9700 0    50   ~ 0
SD_HST0_CD
Text Label 9300 9400 2    50   ~ 0
SD_HST0_D0
Text Label 9300 9500 2    50   ~ 0
SD_HST0_D1
Text Label 9300 9600 2    50   ~ 0
SD_HST0_D2
Text Label 9300 9700 2    50   ~ 0
SD_HST0_D3
Wire Wire Line
	9300 9700 8800 9700
Wire Wire Line
	8800 9600 9300 9600
Wire Wire Line
	9300 9500 8800 9500
Wire Wire Line
	8800 9400 9300 9400
Text Label 4100 9400 0    60   ~ 0
SPI_SCK
Text Label 4100 9600 0    60   ~ 0
SPI_SS_0
Text Label 4100 9700 0    60   ~ 0
SPI_SS_1
Wire Wire Line
	4100 9400 4650 9400
Wire Wire Line
	4100 9600 4650 9600
Wire Wire Line
	4100 9700 4650 9700
Text Label 6200 9400 2    60   ~ 0
SPI_SIO0
Text Label 6200 9500 2    60   ~ 0
SPI_SIO1
Text Label 6200 9600 2    60   ~ 0
SPI_SIO2
Text Label 6200 9700 2    60   ~ 0
SPI_SIO3
Wire Wire Line
	5750 9400 6200 9400
Wire Wire Line
	6200 9500 5750 9500
Wire Wire Line
	5750 9600 6200 9600
Wire Wire Line
	6200 9700 5750 9700
Wire Wire Line
	7000 9700 7700 9700
Wire Wire Line
	7000 9600 7700 9600
Wire Wire Line
	7000 9400 7700 9400
Text Label 800  7100 0    50   ~ 0
MODULE_nRST
Wire Wire Line
	1600 7100 800  7100
Text Label 1050 5250 0    50   ~ 0
2485_PGOOD
Wire Wire Line
	1550 5250 1050 5250
Wire Wire Line
	7400 8000 8850 8000
Wire Wire Line
	7400 7900 8850 7900
Wire Wire Line
	7400 7700 8850 7700
Wire Wire Line
	7400 7600 8850 7600
Wire Wire Line
	7400 7400 8850 7400
Wire Wire Line
	7400 7300 8850 7300
Text Label 6900 4550 0    50   ~ 0
MODULE_nRST
Text Label 5850 4400 0    50   ~ 0
2485_WAKEUP
Text Label 5850 4200 0    50   ~ 0
2485_PGOOD
Text Notes 7350 1800 0    60   ~ 0
DPHYv1.2
Text Notes 7350 1650 0    60   ~ 0
MIPI Lanes:
Text Notes 7100 1900 0    60   ~ 0
Max 2.1 Gbps / lane
Text Label 8600 2100 0    60   ~ 0
A1
Text Label 8600 2200 0    60   ~ 0
A2
Text Label 8600 2400 0    60   ~ 0
A3
Text Label 8600 2500 0    60   ~ 0
A4
Text Label 8600 2700 0    60   ~ 0
A5
Text Label 8600 2800 0    60   ~ 0
A6
Text Label 8600 3000 0    60   ~ 0
A7
Text Label 8600 3100 0    60   ~ 0
A8
Text Label 8600 3300 0    60   ~ 0
A9
Text Label 8600 3400 0    60   ~ 0
A10
Wire Wire Line
	6750 6000 8850 6000
Wire Wire Line
	6750 6100 8850 6100
Text GLabel 7450 2400 0    50   Input ~ 0
MIPI_RX4_D0_N
Text GLabel 7450 2500 0    50   Input ~ 0
MIPI_RX4_D0_P
Text GLabel 7450 2700 0    50   Input ~ 0
MIPI_RX4_D1_N
Text GLabel 7450 2800 0    50   Input ~ 0
MIPI_RX4_D1_P
Text GLabel 7450 3000 0    50   Input ~ 0
MIPI_RX5_D0_N
Text GLabel 7450 3100 0    50   Input ~ 0
MIPI_RX5_D0_P
Text GLabel 7450 3300 0    50   Input ~ 0
MIPI_RX5_D1_N
Text GLabel 7450 3400 0    50   Input ~ 0
MIPI_RX5_D1_P
Text GLabel 12700 4400 2    50   Output ~ 0
COM_AUX_IO2
Text GLabel 12700 7300 2    50   Input ~ 0
MIPI_RX3_D1_N
Text GLabel 12700 7400 2    50   Input ~ 0
MIPI_RX3_D1_P
Text GLabel 12700 7600 2    50   Input ~ 0
MIPI_RX3_D0_N
Text GLabel 12700 7700 2    50   Input ~ 0
MIPI_RX3_D0_P
Text GLabel 12700 7900 2    50   Input ~ 0
MIPI_RX3_C_N
Text GLabel 12700 8000 2    50   Input ~ 0
MIPI_RX3_C_P
Text GLabel 7400 7300 0    50   BiDi ~ 0
MIPI_RX2_D1_N
Text GLabel 7400 7400 0    50   BiDi ~ 0
MIPI_RX2_D1_P
Text GLabel 7400 7600 0    50   BiDi ~ 0
MIPI_RX2_D0_N
Text GLabel 7400 7700 0    50   BiDi ~ 0
MIPI_RX2_D0_P
Text GLabel 7400 7900 0    50   BiDi ~ 0
MIPI_RX2_C_N
Text GLabel 7400 8000 0    50   BiDi ~ 0
MIPI_RX2_C_P
Text GLabel 7900 3800 0    50   BiDi ~ 0
I2C1_SDA
Text GLabel 7900 3900 0    50   BiDi ~ 0
I2C1_SCL
Text GLabel 11950 3000 2    50   BiDi ~ 0
USB_D_N
Text GLabel 11950 2900 2    50   BiDi ~ 0
USB_D_P
Text GLabel 11950 2700 2    50   BiDi ~ 0
USB_RX_N
Text GLabel 11950 2600 2    50   BiDi ~ 0
USB_RX_P
Text GLabel 11950 3300 2    50   BiDi ~ 0
USB_TX_N
Text GLabel 11950 3200 2    50   BiDi ~ 0
USB_TX_P
Text GLabel 12750 4000 2    50   Output ~ 0
CAM_A_PWDN_N
Text GLabel 12750 3700 2    50   Output ~ 0
CAM_A_CLK_OUT
Text GLabel 6450 6800 0    50   BiDi ~ 0
I2C2_SDA
Text GLabel 6450 6900 0    50   BiDi ~ 0
I2C2_SCL
Text GLabel 6750 6100 0    50   Output ~ 0
CAM_B_PWDN_N
Text GLabel 6800 6400 0    50   Output ~ 0
CAM_B_CLK_OUT
Wire Wire Line
	8850 5200 8250 5200
Text GLabel 8250 5200 0    50   Input ~ 0
VBUS
Wire Wire Line
	11950 2600 11250 2600
Wire Wire Line
	11250 2700 11950 2700
Wire Wire Line
	11250 3200 11950 3200
Wire Wire Line
	11950 3300 11250 3300
Wire Wire Line
	11250 3000 11950 3000
Wire Wire Line
	11950 2900 11250 2900
Text Label 12350 2200 2    50   ~ 0
UART_TX
Text Label 12350 2100 2    50   ~ 0
UART_RX
Text GLabel 7450 2200 0    50   Input ~ 0
MIPI_RX4_C_P
Text GLabel 7450 2100 0    50   Input ~ 0
MIPI_RX4_C_N
Text GLabel 6750 6000 0    50   Output ~ 0
CAM_B_D_PWM
Wire Notes Line width 16 style solid rgb(0, 255, 0)
	9450 10350 950  10350
Wire Notes Line width 16 style solid rgb(0, 255, 0)
	950  10350 950  8700
Wire Notes Line width 16 style solid rgb(0, 255, 0)
	950  8700 9450 8700
Wire Notes Line width 16 style solid rgb(0, 255, 0)
	9450 8700 9450 10350
Text Notes 3950 8700 0    157  ~ 31
Use these pins to add functionality
$EndSCHEMATC
